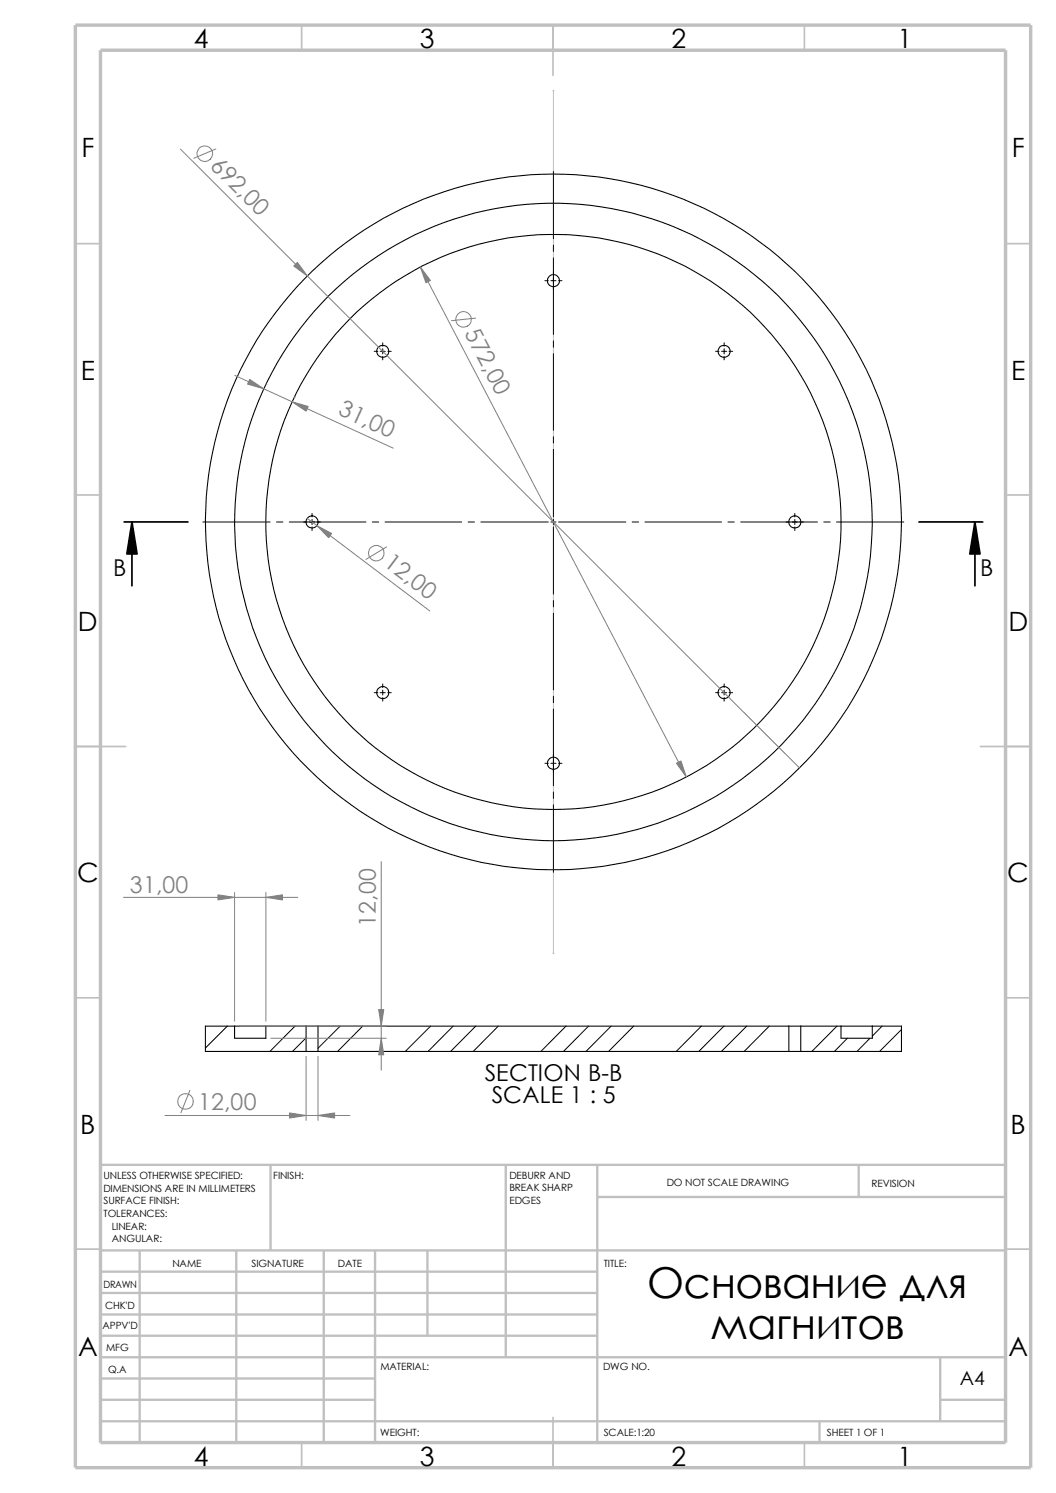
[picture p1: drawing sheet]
<svg xmlns="http://www.w3.org/2000/svg" width="210mm" height="297mm" viewBox="0 0 210 297" stroke-linecap="round" stroke-linejoin="round" font-family="sans-serif">
<g fill="none" stroke="#c0c0c0" stroke-width=".34">
<path d="M60 5v5M110 5v10M160 5v5M15 48.5h5M200 48.5h5M15 98.5h5M200 98.5h5M15 148.5h10M195 148.5h10M15 198.5h5M200 198.5h5M15 248.5h5"/>
<path d="M200 248.5h5M60 287v5M110 282v10M160 287v5"/>
</g>
<g fill="none" stroke="#c0c0c0" stroke-width=".47">
<path d="M53.8 231.7v17.1M100.6 231.7v38.3M118.8 231.7v55.3M118.8 238.1h81.2M170.8 231.7v6.4M200 231.7h-180v55.3M20 248.8h180M20 257.2h98.8M20 253h98.8M27.8 248.8v38.2M47 248.8v38.2M64.4 248.8v38.2"/>
<path d="M74.6 248.8v38.2M85 248.8v16.9M20 265.7h98.8M20 261.5h98.8M20 278.5h54.6M20 274.2h54.6M20 270h180M187 278.5h13M187 270v12.7M20 282.7h180M163 282.7v4.3"/>
</g>
<path d="M15 5h190v287h-190zM20 10h180v277h-180z" fill="none" stroke="#c0c0c0" stroke-width=".68" stroke-linecap="butt"/>
<g fill="none" stroke="#000" stroke-width=".21">
<path d="M46.7 204.1h6.2M46.7 204.1h-5.8v5.1h20M46.7 204.1v2.4h6.2v-2.4M52.9 204.1h8M60.9 204.1h2.3M60.9 209.2h2.3M60.9 204.1v5.1M63.2 204.1h93.7M63.2 209.2h93.7M63.2 204.1v5.1M156.9 204.1v5.1M156.9 204.1h2.4"/>
<path d="M156.9 209.2h2.4M159.3 204.1v5.1M159.3 204.1h8M167.3 204.1v2.4h6.2v-2.4M167.3 204.1h6.2M173.5 204.1h5.8v5.1h-20"/>
<circle cx="110.1" cy="55.9" r="1.2"/>
<circle cx="76.1" cy="69.9" r="1.2"/>
<circle cx="144" cy="69.9" r="1.19"/>
<circle cx="62.1" cy="103.8" r="1.21"/>
<circle cx="110.1" cy="103.9" r="63.4"/>
<circle cx="110.1" cy="103.8" r="69.2"/>
<circle cx="110.1" cy="103.8" r="57.2"/>
<circle cx="158.1" cy="103.8" r="1.21"/>
<circle cx="76.1" cy="137.8" r="1.21"/>
<circle cx="144" cy="137.8" r="1.2"/>
<circle cx="110.1" cy="151.8" r="1.21"/>
</g>
<g fill="none" stroke="#000" stroke-width=".2">
<path d="M110.1 34.1v13.4M108.4 55.8h.7M109.6 55.8h1M110.1 48.8v1.2M110.1 51.3v15.2M111.1 55.8h.7M74.4 69.9h.7M75.6 69.9h1M76.1 68.2v.7M76.1 69.4v1M76.1 70.9v.7M77.1 69.9h.7"/>
<path d="M110.1 67.8v1.3M110.1 70.4v15.2M142.3 69.9h.7M143.5 69.9h1M144 68.2v.7M144 69.4v1M144 70.9v.7M145 69.9h.7M110.1 86.9v1.2M110.1 89.4v13.4M40.3 103.8h13.4M55 103.8h1.3"/>
<path d="M57.5 103.8h15.3M62.1 102.2v.6M62.1 103.3v1.1M62.1 104.8v.7M74 103.8h1.3M76.6 103.8h15.2M93.1 103.8h1.3M95.6 103.8h13.5M109.6 103.8h1M110.1 103.3v1.1M110.1 104.8v13.4M110.1 119.5v1.2"/>
<path d="M111.1 103.8h13.4M125.7 103.8h1.3M128.3 103.8h15.2M144.8 103.8h1.2M147.3 103.8h15.3M158.1 102.2v.6M158.1 103.3v1.1M158.1 104.8v.7M163.8 103.8h1.3M166.4 103.8h13.3M74.4 137.8h.7M75.6 137.8h1"/>
<path d="M76.1 136.1v.7M76.1 137.3v1M76.1 138.8v.7M77.1 137.8h.7M110.1 122v15.2M110.1 138.5v1.3M142.3 137.8h.7M143.5 137.8h1M144 136.1v.7M144 137.3v1M144 138.8v.7M145 137.8h.7"/>
<path d="M108.4 151.8h.7M109.6 151.8h1M110.1 141.1v15.2M110.1 157.6v1.2M111.1 151.8h.7M110.1 160.1v13.4M45.2 204.1l-4.3 4.4M58.7 204.1l-5 5.1M60.9 206.5l-2.7 2.7M67.6 204.1l-4.4 4.4M72.1 204.1l-5 5.1M85.6 204.1l-5 5.1"/>
<path d="M90.1 204.1l-5 5.1M94.6 204.1l-5 5.1M99.1 204.1l-5 5.1M112.6 204.1l-5 5.1M117.1 204.1l-5 5.1M121.5 204.1l-5 5.1M126 204.1l-5 5.1M139.5 204.1l-5 5.1M144 204.1l-5 5.1M148.5 204.1l-5 5.1M153 204.1l-5 5.1M166.5 204.1l-5 5.1"/>
<path d="M168.5 206.5l-2.6 2.7M173 206.5l-2.6 2.7M175.4 204.1l-1.9 2M179.3 204.8l-4.4 4.4"/>
</g>
<path d="M110.1 18v171.7" fill="none" stroke="#c0c0c0" stroke-width=".2"/>
<g fill="#c0c0c0" stroke="#c0c0c0" stroke-width=".2">
<circle cx="110.1" cy="189.7" r=".08"/>
<circle cx="110.1" cy="18" r=".08"/>
</g>
<g fill="none" stroke="#808080" stroke-width=".2">
<path d="M35.9 29.7l123.1 123.1M42.9 29.6l-4.4 1.9M83.6 53.1l52.9 101.5M46.7 74.7l31.5 14.5M52.9 76.5h.1M58.5 79h.1M94.6 63.3l-4.8 .5M61.1 103.1l24.4 18.4M76.9 108.8l-4.1 2.5M24.6 178.5h34.6M46.7 177.5v25.7M52.9 177.5v25.7"/>
<path d="M75.8 171.4v41.5M37.8 216.9l-1.8 4.5M47.7 204.1h29.1M53.8 206.5h23M60.9 210.1v12.8M63.2 210.1v12.8M32.8 221.9h36.8"/>
<circle cx="40.7" cy="30.6" r="1.55"/>
<circle cx="92.2" cy="63.5" r="1.55"/>
<circle cx="74.8" cy="110" r="1.56"/>
<circle cx="36.9" cy="219.1" r="1.56"/>
</g>
<g fill="#808080" stroke="#808080" stroke-width=".2">
<path d="M58.1 79.9l3.2 1-.4 .9z"/>
<path d="M58.4 52.9l.7-.7 2 2.7z"/>
<path d="M63 104.6l3 1.5-.6 .9z"/>
<path d="M49.7 75.5l2.8 1.8-3.3-.9z"/>
<path d="M134.5 151.8l.9-.4 1.1 3.2z"/>
<path d="M83.6 53.1l2 2.7-.9 .5z"/>
<path d="M75.3 200.8h1l-.5 3.3z"/>
<path d="M75.8 206.5l.5 3.3h-1z"/>
<path d="M43.3 178l3.4 .5-3.4 .5z"/>
<path d="M52.9 178.5l3.3-.5v1z"/>
<path d="M57.6 221.4l3.3 .5-3.3 .5z"/>
<path d="M63.2 221.9l3.3-.5v1z"/>
</g>
<path d="M26.2 103.8l1.1 6.4h-2.1zM193.9 103.8l1 6.4h-2z" fill="#000" stroke="#000" stroke-width=".34"/>
<path d="M24.7 103.8h12.7M26.2 103.8v12.7M182.8 103.8h12.7M193.9 103.8v12.7" fill="none" stroke="#000" stroke-width=".34"/>
<g font-size="8.5">
<text x="128.7" y="258.2">Основание для</text>
<text x="141.3" y="266.3">магнитов</text>
</g>
<g font-size="5.3">
<text x="38.5" y="9.6">4</text>
<text x="83.5" y="9.6">3</text>
<text x="133.5" y="9.6">2</text>
<text x="178.5" y="9.6">1</text>
<text x="16.2" y="31.3">F</text>
<text x="201.2" y="31.3">F</text>
<text x="16" y="75.6">E</text>
<text x="201.1" y="75.6">E</text>
<text x="15.5" y="125.6">D</text>
<text x="200.6" y="125.6">D</text>
<text x="15.3" y="175.6">C</text>
<text x="200.3" y="175.6">C</text>
<text x="16" y="225.6">B</text>
<text x="201" y="225.6">B</text>
<text x="15.5" y="269.8">A</text>
<text x="200.5" y="269.8">A</text>
<text x="38.5" y="291.6">4</text>
<text x="83.5" y="291.6">3</text>
<text x="133.5" y="291.6">2</text>
<text x="178.5" y="291.6">1</text>
</g>
<g font-size="4.6" fill="#808080">
<text x="41.6" y="33.2" transform="rotate(45 41.6 33.2)">692,0</text>
<text x="92.3" y="66.3" transform="rotate(62 92.3 66.3)">572,00</text>
<text x="67" y="82.4" transform="rotate(25 67 82.4)">31,00</text>
<text x="76.1" y="112.5" transform="rotate(37 76.1 112.5)">12,00</text>
<text x="25.8" y="177.6">31,00</text>
<text x="74.7" y="184.3" transform="rotate(-90 74.7 184.3)">12,00</text>
<text x="39.4" y="220.9">12,00</text>
</g>
<g font-size="4.6">
<text x="22.5" y="114.6">B</text>
<text x="194.9" y="114.6">B</text>
<text x="96.4" y="215">SECTION B-B</text>
<text x="97.8" y="219.5">SCALE 1 : 5</text>
</g>
<text font-size="3.9" x="190.9" y="275.5">A4</text>
<g font-size="2">
<text x="20.6" y="234.6">UNLESS OTHERWISE SPECIFIED:</text>
<text x="20.6" y="237.1">DIMENSIONS ARE IN MILLIMETERS</text>
<text x="20.6" y="239.6">SURFACE FINISH:</text>
<text x="54.4" y="234.6">FINISH:</text>
<text x="101.3" y="237">BREAK SHARP</text>
<text x="101.3" y="239.5">EDGES</text>
<text x="101.3" y="234.5">DEBURR AND</text>
<text x="132.6" y="236">DO NOT SCALE DRAWING</text>
<text x="173.3" y="236.2">REVISION</text>
<text x="20.6" y="242.1">TOLERANCES:</text>
<text x="22.2" y="244.6">LINEAR:</text>
<text x="22.2" y="247.1">ANGULAR:</text>
<text x="50" y="252">SIGNATURE</text>
<text x="67.2" y="252">DATE</text>
<text x="120.1" y="252">TITLE:</text>
<text x="20.6" y="256.2">DRAWN</text>
<text x="34.3" y="252.1">NAME</text>
<text x="20.9" y="260.4">CHK'D</text>
<text x="20.4" y="264.5">APPV'D</text>
<text x="21.1" y="268.8">MFG</text>
<text x="21.5" y="273.1">Q.A</text>
<text x="75.6" y="272.5">MATERIAL:</text>
<text x="119.9" y="272.5">DWG NO.</text>
<text x="75.6" y="285.6">WEIGHT:</text>
<text x="120.1" y="285.6">SCALE:1:20</text>
<text x="164.5" y="285.6">SHEET 1 OF 1</text>
</g>
</svg>
